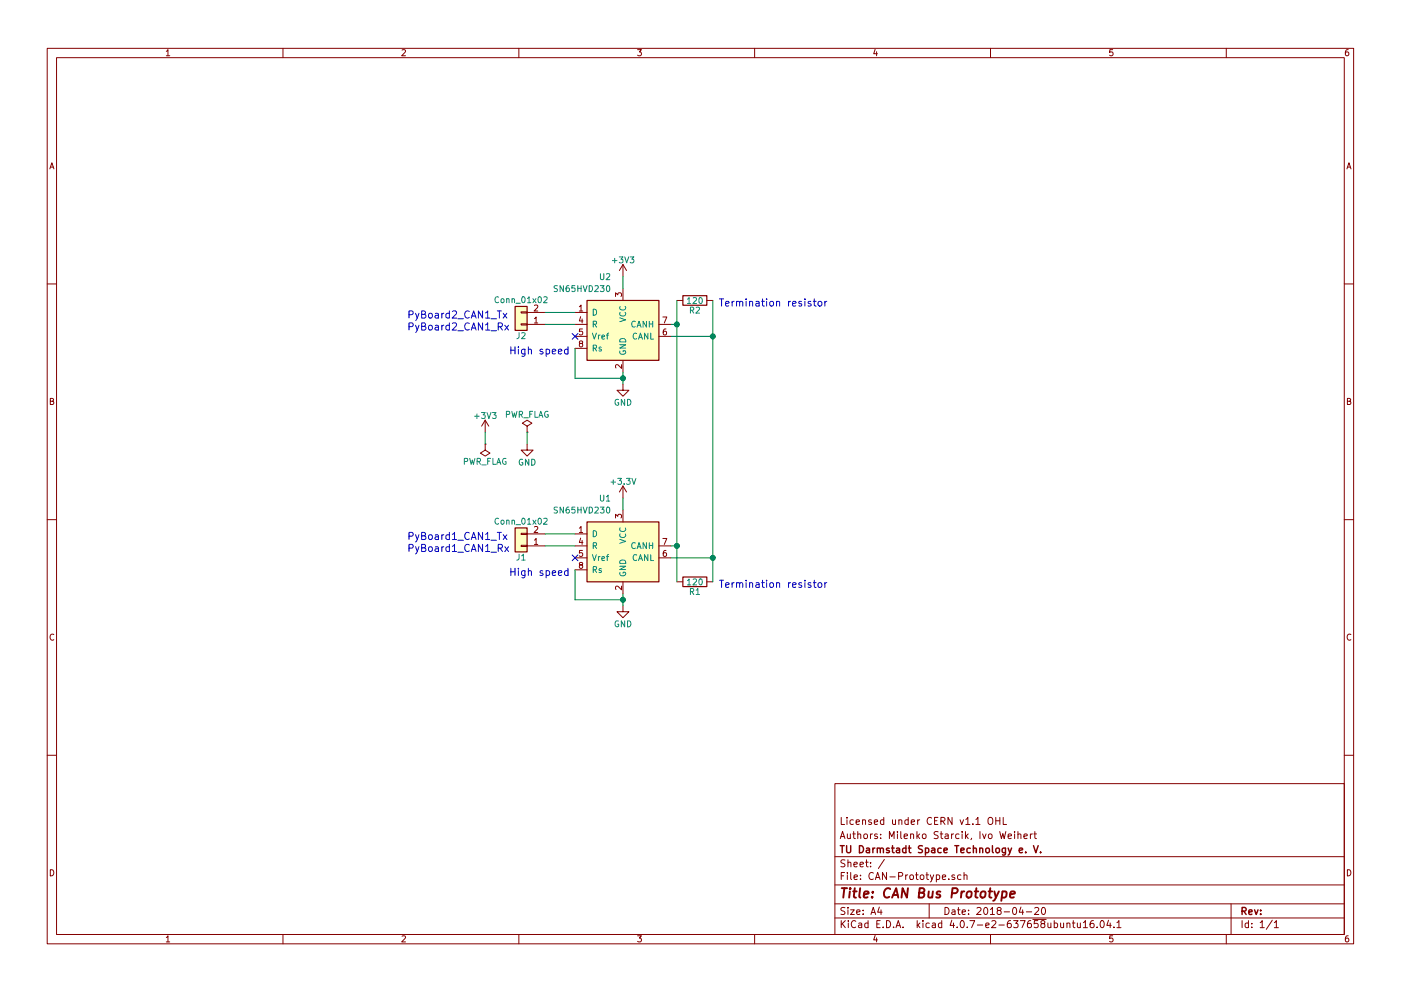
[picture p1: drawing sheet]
EESchema Schematic File Version 2
LIBS:power
LIBS:device
LIBS:switches
LIBS:relays
LIBS:motors
LIBS:transistors
LIBS:conn
LIBS:linear
LIBS:regul
LIBS:74xx
LIBS:cmos4000
LIBS:adc-dac
LIBS:memory
LIBS:xilinx
LIBS:microcontrollers
LIBS:dsp
LIBS:microchip
LIBS:analog_switches
LIBS:motorola
LIBS:texas
LIBS:intel
LIBS:audio
LIBS:interface
LIBS:digital-audio
LIBS:philips
LIBS:display
LIBS:cypress
LIBS:siliconi
LIBS:opto
LIBS:atmel
LIBS:contrib
LIBS:valves
LIBS:CAN-Prototype-cache
EELAYER 25 0
EELAYER END
$Descr A4 11693 8268
encoding utf-8
Sheet 1 1
Title "CAN Bus Prototype"
Date "2018-04-20"
Rev ""
Comp "TU Darmstadt Space Technology e. V."
Comment1 "Authors: Milenko Starcik, Ivo Weihert"
Comment2 "Licensed under CERN v1.1 OHL"
Comment3 ""
Comment4 ""
$EndDescr
$Comp
L GND #PWR01
U 1 1
P 5200 5050
F 0 "#PWR01" H 5200 4800 50  0001 C CNN
F 1 "GND" H 5200 4900 50  0000 C CNN
F 2 "" H 5200 5050 50  0001 C CNN
F 3 "" H 5200 5050 50  0001 C CNN
	1    5200 5050
	1    0    0    -1  
$EndComp
$Comp
L +3.3V #PWR02
U 1 1
P 5200 4150
F 0 "#PWR02" H 5200 4000 50  0001 C CNN
F 1 "+3.3V" H 5200 4290 50  0000 C CNN
F 2 "" H 5200 4150 50  0001 C CNN
F 3 "" H 5200 4150 50  0001 C CNN
	1    5200 4150
	1    0    0    -1  
$EndComp
$Comp
L SN65HVD230 U2
U 1 1
P 5200 2700
F 0 "U2" H 5100 3100 50  0000 R CNN
F 1 "SN65HVD230" H 5100 3000 50  0000 R CNN
F 2 "Housings_SOIC:SOIC-8_3.9x4.9mm_Pitch1.27mm" H 5200 2200 50  0001 C CNN
F 3 "" H 5100 3100 50  0001 C CNN
	1    5200 2700
	1    0    0    -1  
$EndComp
$Comp
L R R2
U 1 1
P 5800 2500
F 0 "R2" V 5880 2500 50  0000 C CNN
F 1 "120" V 5800 2500 50  0000 C CNN
F 2 "" V 5730 2500 50  0001 C CNN
F 3 "" H 5800 2500 50  0001 C CNN
	1    5800 2500
	0    1    1    0   
$EndComp
$Comp
L R R1
U 1 1
P 5800 4850
F 0 "R1" V 5880 4850 50  0000 C CNN
F 1 "120" V 5800 4850 50  0000 C CNN
F 2 "" V 5730 4850 50  0001 C CNN
F 3 "" H 5800 4850 50  0001 C CNN
	1    5800 4850
	0    1    1    0   
$EndComp
$Comp
L SN65HVD230 U1
U 1 1
P 5200 4550
F 0 "U1" H 5100 4950 50  0000 R CNN
F 1 "SN65HVD230" H 5100 4850 50  0000 R CNN
F 2 "Housings_SOIC:SOIC-8_3.9x4.9mm_Pitch1.27mm" H 5200 4050 50  0001 C CNN
F 3 "" H 5100 4950 50  0001 C CNN
	1    5200 4550
	1    0    0    -1  
$EndComp
Wire Wire Line
	5200 4150 5200 4250
Wire Wire Line
	5200 4950 5200 5050
$Comp
L +3V3 #PWR03
U 1 1
P 5200 2300
F 0 "#PWR03" H 5200 2150 50  0001 C CNN
F 1 "+3V3" H 5200 2440 50  0000 C CNN
F 2 "" H 5200 2300 50  0001 C CNN
F 3 "" H 5200 2300 50  0001 C CNN
	1    5200 2300
	1    0    0    -1  
$EndComp
$Comp
L GND #PWR04
U 1 1
P 5200 3200
F 0 "#PWR04" H 5200 2950 50  0001 C CNN
F 1 "GND" H 5200 3050 50  0000 C CNN
F 2 "" H 5200 3200 50  0001 C CNN
F 3 "" H 5200 3200 50  0001 C CNN
	1    5200 3200
	1    0    0    -1  
$EndComp
Wire Wire Line
	5200 2300 5200 2400
Wire Wire Line
	5200 3100 5200 3200
Wire Wire Line
	4800 2900 4800 3150
Wire Wire Line
	4800 3150 5200 3150
Connection ~ 5200 3150
Wire Wire Line
	4800 4750 4800 5000
Wire Wire Line
	4800 5000 5200 5000
Connection ~ 5200 5000
Wire Wire Line
	5650 2500 5650 4850
Connection ~ 5650 2700
Wire Wire Line
	5950 2500 5950 4850
Wire Wire Line
	5650 4550 5600 4550
Connection ~ 5650 4550
Wire Wire Line
	5600 2700 5650 2700
Wire Wire Line
	5950 2800 5600 2800
Wire Wire Line
	5600 4650 5950 4650
Connection ~ 5950 4650
Connection ~ 5950 2800
Text Notes 6000 2550 0    60   ~ 0
Termination resistor
Text Notes 6000 4900 0    60   ~ 0
Termination resistor
Text Notes 4250 2950 0    60   ~ 0
High speed
Text Notes 4250 4800 0    60   ~ 0
High speed
NoConn ~ 4800 2800
NoConn ~ 4800 4650
$Comp
L PWR_FLAG #FLG05
U 1 1
P 4400 3600
F 0 "#FLG05" H 4400 3675 50  0001 C CNN
F 1 "PWR_FLAG" H 4400 3750 50  0000 C CNN
F 2 "" H 4400 3600 50  0001 C CNN
F 3 "" H 4400 3600 50  0001 C CNN
	1    4400 3600
	1    0    0    -1  
$EndComp
$Comp
L PWR_FLAG #FLG06
U 1 1
P 4050 3700
F 0 "#FLG06" H 4050 3775 50  0001 C CNN
F 1 "PWR_FLAG" H 4050 3850 50  0000 C CNN
F 2 "" H 4050 3700 50  0001 C CNN
F 3 "" H 4050 3700 50  0001 C CNN
	1    4050 3700
	-1   0    0    1   
$EndComp
$Comp
L +3V3 #PWR07
U 1 1
P 4050 3600
F 0 "#PWR07" H 4050 3450 50  0001 C CNN
F 1 "+3V3" H 4050 3740 50  0000 C CNN
F 2 "" H 4050 3600 50  0001 C CNN
F 3 "" H 4050 3600 50  0001 C CNN
	1    4050 3600
	1    0    0    -1  
$EndComp
$Comp
L GND #PWR08
U 1 1
P 4400 3700
F 0 "#PWR08" H 4400 3450 50  0001 C CNN
F 1 "GND" H 4400 3550 50  0000 C CNN
F 2 "" H 4400 3700 50  0001 C CNN
F 3 "" H 4400 3700 50  0001 C CNN
	1    4400 3700
	1    0    0    -1  
$EndComp
Wire Wire Line
	4050 3600 4050 3700
Wire Wire Line
	4400 3600 4400 3700
$Comp
L Conn_01x02 J2
U 1 1
P 4350 2700
F 0 "J2" H 4350 2800 50  0000 C CNN
F 1 "Conn_01x02" H 4350 2500 50  0000 C CNN
F 2 "" H 4350 2700 50  0001 C CNN
F 3 "" H 4350 2700 50  0001 C CNN
	1    4350 2700
	-1   0    0    1   
$EndComp
$Comp
L Conn_01x02 J1
U 1 1
P 4350 4550
F 0 "J1" H 4350 4650 50  0000 C CNN
F 1 "Conn_01x02" H 4350 4350 50  0000 C CNN
F 2 "" H 4350 4550 50  0001 C CNN
F 3 "" H 4350 4550 50  0001 C CNN
	1    4350 4550
	-1   0    0    1   
$EndComp
Wire Wire Line
	4550 2600 4800 2600
Wire Wire Line
	4800 2700 4550 2700
Wire Wire Line
	4550 4450 4800 4450
Wire Wire Line
	4800 4550 4550 4550
Text Notes 3400 4500 0    60   ~ 0
PyBoard1_CAN1_Tx
Text Notes 3400 4600 0    60   ~ 0
PyBoard1_CAN1_Rx
Text Notes 3400 2650 0    60   ~ 0
PyBoard2_CAN1_Tx
Text Notes 3400 2750 0    60   ~ 0
PyBoard2_CAN1_Rx
$EndSCHEMATC
